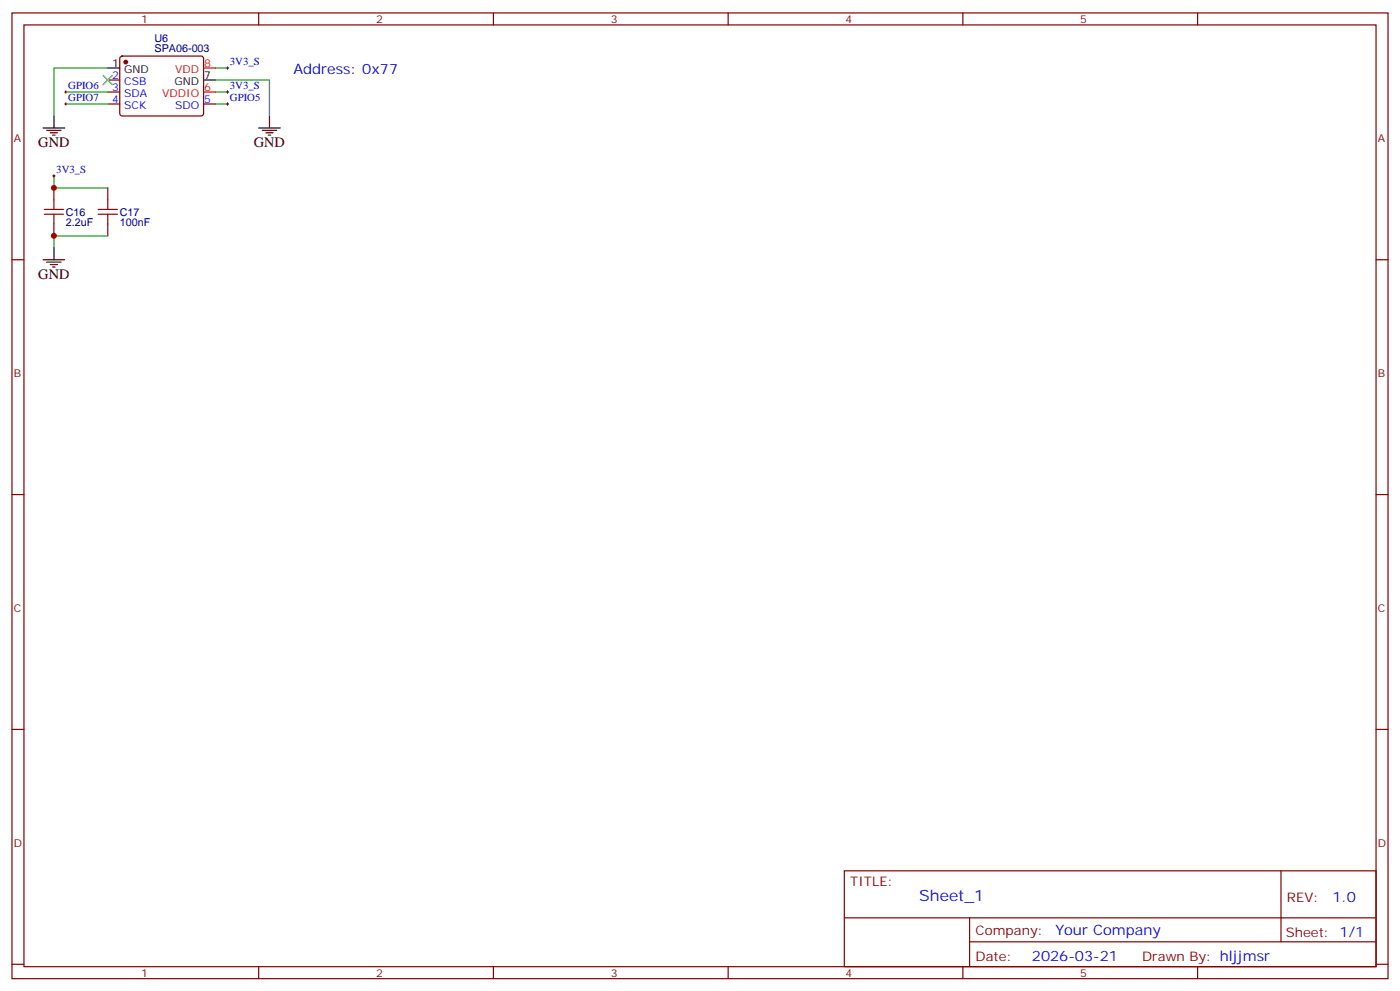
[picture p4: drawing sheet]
<svg xmlns="http://www.w3.org/2000/svg" width="412mm" height="292mm" viewBox="0 0 412 292" stroke-linecap="round" stroke-linejoin="round" font-family="sans-serif">
<g fill="none" stroke="#870000" stroke-width=".35">
<path d="M3.5 3.8h405.4v284.3h-405.4zM7.1 7.3h398.2v277.3h-398.2zM35.5 16.7l.5-.2h23.3l.5 .2 .2 .5-.1 16.5-.6 .4h-23.6l-.4-.7v-16.2zM76.2 3.8v3.5M145.3 3.8v3.5M214.5 3.8v3.5M283.6 3.8v3.5M352.8 3.8v3.5M31.7 23.6h3.6M31.7 27.1h3.6M31.7 30.6h3.6M60 30.6h3.5"/>
<path d="M15.9 55.3v3.5M31.7 55.3v3.5M3.5 76.5h3.6M15.9 65.9v3.5M31.7 65.9v3.5M405.3 76.5h3.6M3.5 145.6h3.6M405.3 145.6h3.6M3.5 214.8h3.6M405.3 214.8h3.6M248.7 256.4h156.6v28.2h-156.6zM377.3 256.4v20.9"/>
<path d="M248.7 270.2h156.5M285.6 277.3h119.6M285.6 270.2v14.2M3.5 283.9h3.6M76.2 284.6v3.5M145.3 284.6v3.5M214.5 284.6v3.5M283.6 284.6v3.5M352.8 284.6v3.5M405.3 283.9h3.6"/>
</g>
<circle cx="37" cy="18.3" r=".53" fill="#870000" stroke="#870000" stroke-width=".35"/>
<g fill="none" stroke="#000" stroke-width=".35">
<path d="M12.7 37.7h6.3M13.8 38.4h4.2M14.8 39.1h2.1M15.5 39.8h.7M15.9 34.1v3.6M31.7 20h3.6M60 23.6h3.5M76.2 37.7h6.3M77.3 38.4h4.2M78.3 39.1h2.1M79 39.8h.7M79.4 34.1v3.6"/>
<path d="M12.7 76.5h6.3M13.8 77.2h4.2M14.8 77.9h2.1M15.5 78.6h.7M15.9 73v3.5"/>
</g>
<path d="M60 27.1h3.5M60 20h3.5" fill="none" stroke="#f00" stroke-width=".35"/>
<path d="M67 19.7v.7M19 30.6h.8M19 27.1h.8M19.4 26.7v.7M19.4 30.3v.7M66.7 30.6h.7M66.7 27.1h.7M66.7 20h.7M67 26.7v.7M67 30.3v.7M15.5 51.8h.7M15.9 51.4v.7" fill="none" stroke="#000" stroke-width=".29"/>
<path d="M19.4 30.6h12.3M19.4 27.1h12.3M31.7 20h-15.8v14.1M63.5 23.6h15.9v10.5M63.5 30.6h3.5M63.5 27.1h3.5M63.5 20h3.5M15.9 51.8v3.5h15.8M31.7 69.4h-15.8v3.6" fill="none" stroke="#008700" stroke-width=".35"/>
<path d="M30.3 22.2l2.9 2.8M33.2 22.2l-2.9 2.8" fill="none" stroke="#3c3" stroke-width=".35"/>
<path d="M15.9 58.8v2.9M31.7 58.8v2.9M13.1 61.7h5.6M13.1 63.1h5.6M15.9 63.1v2.8M28.9 61.7h5.7M28.9 63.1h5.7M31.7 63.1v2.8" fill="none" stroke="#a10000" stroke-width=".35"/>
<g fill="#c00">
<circle cx="15.9" cy="69.4" r=".88"/>
<circle cx="15.9" cy="55.3" r=".88"/>
</g>
<text font-size="4.6" fill="#00f" x="270.8" y="265.4">Sheet_1</text>
<g font-size="4.2" fill="#00f">
<text x="86.4" y="21.8">Address: 0x77</text>
<text x="392.5" y="265.7">1.0</text>
<text x="310.9" y="275.2">Your Company</text>
<text x="304" y="283">2026-03-21</text>
</g>
<g font-size="4.2">
<text x="11.3" y="43.3">GND</text>
<text x="74.8" y="43.3">GND</text>
<text x="11.3" y="82.1">GND</text>
</g>
<g font-size="3.9" fill="#800">
<text x="250.5" y="261">TITLE:</text>
<text x="379.1" y="265.7">REV:</text>
<text x="287.4" y="275.2">Company:</text>
<text x="378.7" y="275.8">Sheet: 1/1</text>
<text x="287.4" y="282.9">Date:</text>
<text x="336.4" y="282.9">Drawn By: hljjmsr</text>
</g>
<g font-size="3.2" fill="#800">
<text x="41.6" y="6.8">1</text>
<text x="110.8" y="6.8">2</text>
<text x="179.9" y="6.8">3</text>
<text x="249.1" y="6.8">4</text>
<text x="318.2" y="6.8">5</text>
<text x="4.1" y="41.9">A</text>
<text x="405.9" y="41.9">A</text>
<text x="4.1" y="111.1">B</text>
<text x="405.9" y="111.1">B</text>
<text x="4.1" y="180.2">C</text>
<text x="405.9" y="180.2">C</text>
<text x="4.1" y="249.3">D</text>
<text x="405.9" y="249.3">D</text>
<text x="41.6" y="287.6">1</text>
<text x="110.8" y="287.6">2</text>
<text x="179.9" y="287.6">3</text>
<text x="249.1" y="287.6">4</text>
<text x="318.2" y="287.6">5</text>
</g>
<g font-size="3.2" fill="#000080">
<text x="45.5" y="15.4">SPA06-003</text>
<text x="45.5" y="12.2">U6</text>
<text x="19.4" y="63.5">C16</text>
<text x="35.3" y="63.5">C17</text>
<text x="19.4" y="66.6">2.2uF</text>
<text x="35.3" y="66.6">100nF</text>
</g>
<g font-size="3.2">
<text x="33.1" y="19.7">1</text>
<text x="36.6" y="21.4">GND</text>
<text x="60.1" y="23.2">7</text>
<text x="51.4" y="25">GND</text>
</g>
<g font-size="3.2" fill="#00f">
<text x="33.1" y="23.2">2</text>
<text x="67.7" y="19.2">3V3_S</text>
<text x="20.1" y="29.7">GPIO7</text>
<text x="20.1" y="26.2">GPIO6</text>
<text x="33.1" y="26.7">3</text>
<text x="36.6" y="25">CSB</text>
<text x="36.6" y="28.5">SDA</text>
<text x="67.7" y="26.2">3V3_S</text>
<text x="67.7" y="29.7">GPIO5</text>
<text x="33.1" y="30.3">4</text>
<text x="36.6" y="32">SCK</text>
<text x="51.6" y="32">SDO</text>
<text x="60.1" y="30.3">5</text>
<text x="16.6" y="50.9">3V3_S</text>
</g>
<g font-size="3.2" fill="#f00">
<text x="51.6" y="21.4">VDD</text>
<text x="60.1" y="19.7">8</text>
<text x="47.8" y="28.5">VDDIO</text>
<text x="60.1" y="26.7">6</text>
</g>
</svg>
